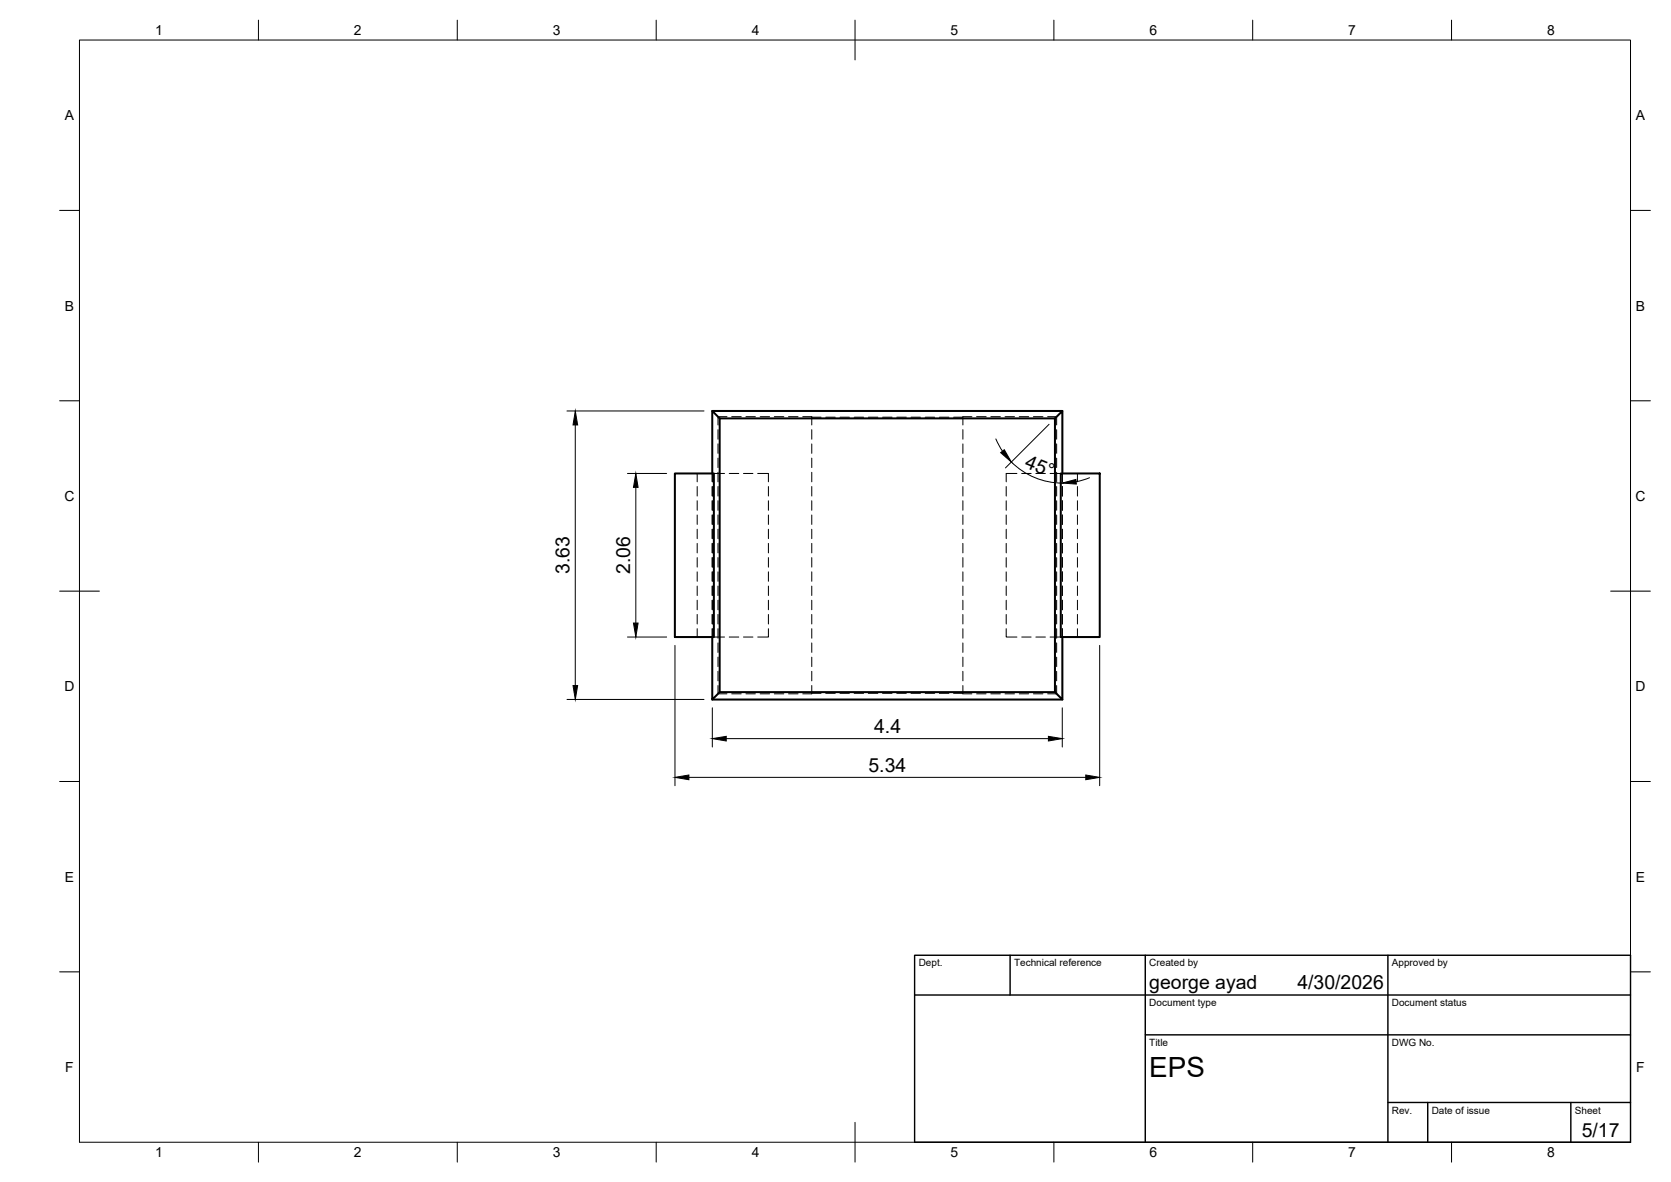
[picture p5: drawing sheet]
<svg xmlns="http://www.w3.org/2000/svg" width="420mm" height="297mm" viewBox="0 0 420 297" stroke-linecap="round" stroke-linejoin="round" font-family="sans-serif">
<!-- layer: Hidden -->
<g fill="none" stroke="#000" stroke-width=".25">
<path d="M175.3 119v2.1M179.1 119v2.1M179.5 119h2.7M180.5 108v2.4M180.5 111.6v2.3M180.5 115.1v2.4M180.5 118.7v2.4M182.8 104.7h-2.3v2.1M183.4 119h2.4M184 104.7h2.4M186.9 119h2.4M187.6 104.7h2.3"/>
<path d="M190.5 119h2.7v2.1M191.1 104.7h2.4M194.7 104.7h2.4M198.3 104.7h2.4M201.8 104.7h2.3v2.1M204.1 108v2.4M204.1 111.6v2.3M204.1 115.1v2.4M204.1 118.7v2.4M204.1 104.8h2.3M207.6 104.8h2.4M211.2 104.8h2.4"/>
<path d="M214.8 104.8h2.3M218.3 104.8h2.4M221.9 104.8h2.4M225.5 104.8h2.4M229.1 104.8h2.3M232.6 104.8h2.4M236.2 104.8h2.4M239.8 104.8h2.3M242.1 108v2.4M242.1 111.6v2.3M242.1 115.1v2.4M242.1 118.7v2.4"/>
<path d="M244.4 104.7h-2.3v2.1M245.6 104.7h2.3M249.1 104.7h2.4M252.7 104.7h2.4M255.7 119h-2.7v2.1M256.3 104.7h2.4M256.9 119h2.4M259.8 104.7h2.4M260.5 119h2.3M263.4 104.7h2.3v2.1M264 119h2.7M265.7 108v2.4"/>
<path d="M265.7 111.6v2.3M265.7 115.1v2.4M265.7 118.7v2.4M267.1 119v2.1M270.9 119v2.1M175.3 122.3v2.4M175.3 125.8v2.4M175.3 129.4v2.4M175.3 133v2.4M175.3 136.6v2.3M179.1 122.3v2.4M179.1 125.8v2.4"/>
<path d="M179.1 129.4v2.4M179.1 133v2.4M179.1 136.6v2.3M180.5 122.3v2.4M180.5 125.8v2.4M180.5 129.4v2.4M180.5 133v2.4M180.5 136.6v2.3M193.2 122.3v2.4M193.2 125.8v2.4M193.2 129.4v2.4M193.2 133v2.4"/>
<path d="M193.2 136.6v2.3M204.1 122.3v2.4M204.1 125.8v2.4M204.1 129.4v2.4M204.1 133v2.4M204.1 136.6v2.3M242.1 122.3v2.4M242.1 125.8v2.4M242.1 129.4v2.4M242.1 133v2.4M242.1 136.6v2.3M253 122.3v2.4"/>
<path d="M253 125.8v2.4M253 129.4v2.4M253 133v2.4M253 136.6v2.3M265.7 122.3v2.4M265.7 125.8v2.4M265.7 129.4v2.4M265.7 133v2.4M265.7 136.6v2.3M267.1 122.3v2.4M267.1 125.8v2.4M267.1 129.4v2.4"/>
<path d="M267.1 133v2.4M267.1 136.6v2.3M270.9 122.3v2.4M270.9 125.8v2.4M270.9 129.4v2.4M270.9 133v2.4M270.9 136.6v2.3M175.3 140.1v2.4M175.3 143.7v2.4M175.3 147.3v2.4M175.3 150.8v2.4M175.3 154.4v2.4"/>
<path d="M175.3 158v2.1M179.1 140.1v2.4M179.1 143.7v2.4M179.1 147.3v2.4M179.1 150.8v2.4M179.1 154.4v2.4M179.1 158v2.1M180.5 140.1v2.4M180.5 143.7v2.4M180.5 147.3v2.4M180.5 150.8v2.4M180.5 154.4v2.4"/>
<path d="M180.5 158v2.4M193.2 158v2.1h-2.7M193.2 140.1v2.4M193.2 143.7v2.4M193.2 147.3v2.4M193.2 150.8v2.4M193.2 154.4v2.4M204.1 140.1v2.4M204.1 143.7v2.4M204.1 147.3v2.4M204.1 150.8v2.4M204.1 154.4v2.4"/>
<path d="M204.1 158v2.4M242.1 140.1v2.4M242.1 143.7v2.4M242.1 147.3v2.4M242.1 150.8v2.4M242.1 154.4v2.4M242.1 158v2.4M253 158v2.1h2.7M253 140.1v2.4M253 143.7v2.4M253 147.3v2.4M253 150.8v2.4"/>
<path d="M253 154.4v2.4M265.7 140.1v2.4M265.7 143.7v2.4M265.7 147.3v2.4M265.7 150.8v2.4M265.7 154.4v2.4M265.7 158v2.4M267.1 140.1v2.4M267.1 143.7v2.4M267.1 147.3v2.4M267.1 150.8v2.4M267.1 154.4v2.4"/>
<path d="M267.1 158v2.1M270.9 140.1v2.4M270.9 143.7v2.4M270.9 147.3v2.4M270.9 150.8v2.4M270.9 154.4v2.4M270.9 158v2.1M179.5 160.1h2.7M180.5 172.3v2.1h2.3M180.5 161.6v2.3M180.5 165.1v2.4M180.5 168.7v2.4"/>
<path d="M183.4 160.1h2.4M184 174.4h2.4M186.9 160.1h2.4M187.6 174.4h2.3M191.1 174.4h2.4M194.7 174.4h2.4M198.3 174.4h2.4M204.1 172.3v2.1h-2.3M204.1 161.6v2.3M204.1 165.1v2.4M204.1 168.7v2.4M204.1 174.2h2.3"/>
<path d="M207.6 174.2h2.4M211.2 174.2h2.4M214.8 174.2h2.3M218.3 174.2h2.4M221.9 174.2h2.4M225.5 174.2h2.4M229.1 174.2h2.3M232.6 174.2h2.4M236.2 174.2h2.4M239.8 174.2h2.3M242.1 161.6v2.3M242.1 165.1v2.4"/>
<path d="M242.1 168.7v2.4M242.1 172.3v2.1h2.3M245.6 174.4h2.3M249.1 174.4h2.4M252.7 174.4h2.4M256.3 174.4h2.4M256.9 160.1h2.4M259.8 174.4h2.4M260.5 160.1h2.3M264 160.1h2.7M265.7 172.3v2.1h-2.3M265.7 161.6v2.3"/>
<path d="M265.7 165.1v2.4M265.7 168.7v2.4"/>
</g>
<!-- layer: Visible -->
<path d="M169.7 119h9.8v41.1h-9.8zM179.1 103.3v15.7M181 105.1h84.3l1.8-1.8v15.7M265.3 105.1v68.8l1.8 1.9v-15.7M266.7 119h9.8v41.1h-9.8zM267.1 103.3h-88l1.9 1.8v68.8M179.1 160.1v15.7l1.9-1.9h84.3M179.1 175.8h88" fill="none" stroke="#000" stroke-width=".51"/>
<!-- layer: BORDER -->
<g fill="none" stroke="#000" stroke-width=".25">
<path d="M20 10.1h390v276.9h-390zM65 5.1v5M115 5.1v5M165 5.1v5M215 5.1v10M265 5.1v5M315 5.1v5M365 5.1v5M15 52.9h5M410 52.9h5M15 100.7h5M410 100.7h5"/>
<path d="M15 148.6h10M405 148.6h10M15 196.4h5M410 196.4h5M15 244.2h5M410 244.2h5M65 287v5M115 287v5M165 287v5M215 282.1v9.9M265 287v5M315 287v5"/>
<path d="M365 287v5"/>
</g>
<!-- layer: TITLEBLOCK -->
<path d="M230 240.1h180v46.9h-180zM230 250h180M254 240.1v9.9M288 240.1v46.9M349 240.1v46.9M288 260.1h122M349 277.1h61M359 277.1v9.9M395 277.1v9.9" fill="none" stroke="#000" stroke-width=".36"/>
<!-- layer: FD_Dimensions -->
<g fill="none" stroke="#000" stroke-width=".25">
<path d="M142.6 103.3h34.4M144.7 106.8v65.5M157.8 119h9.8M250.4 110.3l1.7 3.1M254.3 116.1a18.1 18.1 0 0 0 12.8 5.3M263.8 106.6l-11 11M159.9 122.5v34.1M274 120.1l-3.4 1M142.6 175.8h34.4M157.8 160.1h9.8M169.7 162.2v35.2M179.1 177.9v9.8"/>
<path d="M267.1 177.9v9.8M276.5 162.2v35.2M173.2 195.4h99.8M182.6 185.6h81"/>
</g>
<path d="M144.7 103.3l.5 3.5h-1.1zM251.6 113.8l.9-.8 1.8 3.1zM159.9 119l.5 3.5h-1.1zM267.1 121.4l3.4-.9 .1 1.2zM159.3 156.6h1.1l-.5 3.5zM144.1 172.3h1.1l-.5 3.5zM169.7 195.4l3.5-.6v1.1zM179.1 185.6l3.5-.6v1.2zM263.6 185l3.5 .6-3.5 .6zM273 194.8l3.5 .6-3.5 .5z" fill="#000" stroke="#000" stroke-width=".25"/>
<text font-size="7" x="289" y="270.6">EPS</text>
<g font-size="4.9">
<text x="257.4" y="117.3" transform="rotate(22 257.4 117.3)">45°</text>
<text x="143.2" y="144.3" transform="rotate(-90 143.2 144.3)">3.63</text>
<text x="158.4" y="144.3" transform="rotate(-90 158.4 144.3)">2.06</text>
<text x="219.8" y="184.2">4.4</text>
<text x="218.4" y="193.9">5.34</text>
<text x="289" y="248.5">george ayad</text>
<text x="326.2" y="248.5">4/30/2026</text>
<text x="397.7" y="285.7">5/17</text>
</g>
<g font-size="3.5">
<text x="39" y="8.8">1</text>
<text x="89" y="8.8">2</text>
<text x="139" y="8.8">3</text>
<text x="189" y="8.8">4</text>
<text x="239" y="8.8">5</text>
<text x="289" y="8.8">6</text>
<text x="339" y="8.8">7</text>
<text x="389" y="8.8">8</text>
<text x="16.3" y="30.2">A</text>
<text x="411.3" y="30.2">A</text>
<text x="16.3" y="78">B</text>
<text x="411.3" y="78">B</text>
<text x="16.2" y="125.9">C</text>
<text x="411.2" y="125.9">C</text>
<text x="16.2" y="173.7">D</text>
<text x="411.2" y="173.7">D</text>
<text x="16.3" y="221.6">E</text>
<text x="411.3" y="221.6">E</text>
<text x="16.4" y="269.4">F</text>
<text x="411.4" y="269.4">F</text>
<text x="39" y="290.8">1</text>
<text x="89" y="290.8">2</text>
<text x="139" y="290.8">3</text>
<text x="189" y="290.8">4</text>
<text x="239" y="290.8">5</text>
<text x="289" y="290.8">6</text>
<text x="339" y="290.8">7</text>
<text x="389" y="290.8">8</text>
</g>
<g font-size="2.5">
<text x="231" y="242.9">Dept.</text>
<text x="255" y="242.9">Technical reference</text>
<text x="289" y="242.9">Created by</text>
<text x="350" y="242.9">Approved by</text>
<text x="289" y="252.8">Document type</text>
<text x="350" y="252.8">Document status</text>
<text x="289" y="262.9">Title</text>
<text x="350" y="262.9">DWG No.</text>
<text x="350" y="279.9">Rev.</text>
<text x="360" y="279.9">Date of issue</text>
<text x="396" y="279.9">Sheet</text>
</g>
</svg>
